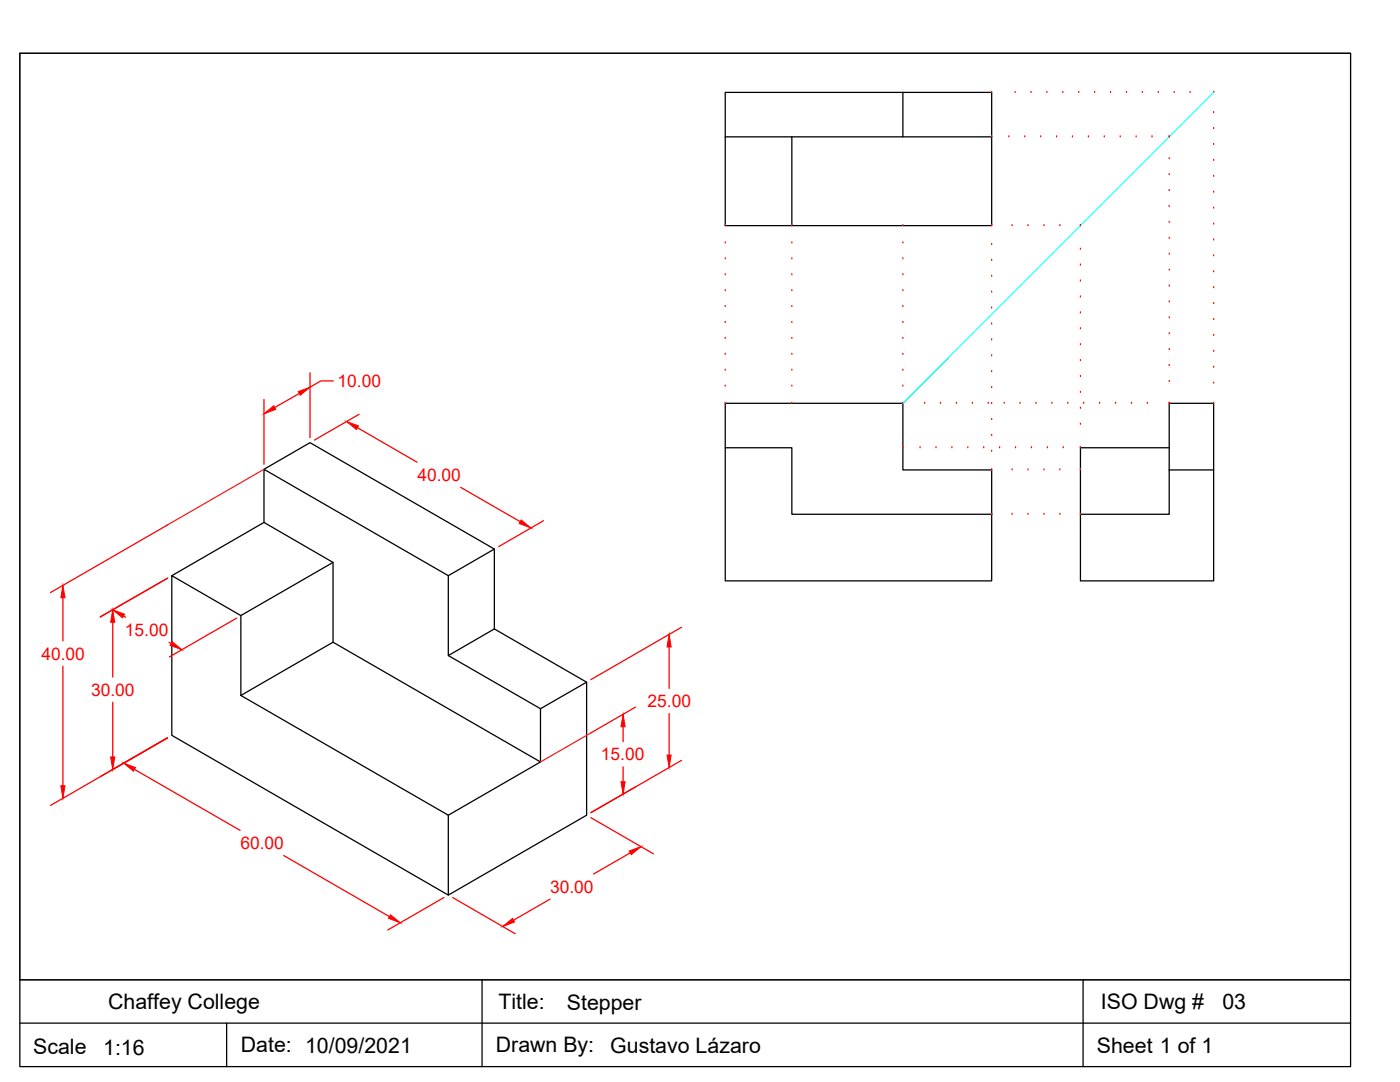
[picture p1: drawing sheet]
<svg xmlns="http://www.w3.org/2000/svg" width="279mm" height="216mm" viewBox="0 0 279 216" stroke-linecap="round" stroke-linejoin="round" font-family="sans-serif">
<!-- layer: Layer1 -->
<g fill="none" stroke="#000" stroke-width=".25">
<path d="M180.2 18.4h17.7v8.9M144.7 27.3h13.3v17.7h-13.3zM144.7 27.3v-8.9h35.5v8.9h-22.2M180.2 27.3h17.7v17.7h-39.9M52.7 93.6l9.2-5.3 36.8 21.3-9.2 5.3M144.7 89.3h13.3v13.3h39.9v13.3h-53.2zM144.7 89.3v-8.8h35.5v13.3h17.7v8.8M233.3 93.8v-13.3h8.9v13.3M233.3 89.3h-17.7v13.3M34.3 114.9l13.8 7.9v16l41.4 23.9v15.9l-55.2-31.9zM52.7 104.2l13.8 8v15.9l-18.4 10.7M52.7 104.2v-10.6l36.8 21.3"/>
<path d="M52.7 104.2l-18.4 10.7M66.5 112.2l-18.4 10.6M89.5 114.9v15.9l18.4 10.6M98.7 109.6v15.9l-9.2 5.3M215.6 102.6h17.7v-8.8h8.9v22.1h-26.6zM66.5 128.1l41.4 23.9M98.7 125.5l18.4 10.6M107.9 141.4l9.2-5.3v26.6l-27.6 15.9M107.9 141.4v10.6l-18.4 10.7"/>
</g>
<g fill="none" stroke="#f00" stroke-width=".25">
<path d="M52.7 79.7v12.9M59.7 78.5l-4.9 2.8M61.9 74.4v12.9M66.5 76h-2.5l-2.1 1.3M71.3 85.3l11.9 6.9M71.6 82.7l-8.9 5.1M91.9 97.2l11.9 6.9M12.6 119.3v8.6M33.4 115.4l-13.4 7.7M33.4 104.8l-23.3 13.4M108.5 103.9l-9 5.2M12.6 132.9v23.9"/>
<path d="M22.5 124.2v10.9M24.6 122.9l.4 .2M33.7 128.2l.4 .2M47.2 123.3l-13.4 7.8M133.5 129.1v8.3M136 125.2l-18.1 10.4M22.5 140.1v10.9M26.8 153.5l21.1 12.2M33.4 147.2l-13.4 7.8M33.4 147.2l-23.3 13.5M33.4 147.2l-11.2 6.5M124.4 145v3"/>
<path d="M124.4 153v3M126.8 141.1l-8.9 5.1M133.5 142.4v8.3M136 151.7l-18.1 10.5M56.6 170.7l21.1 12.2M88.6 179.1l-11.2 6.5M90.3 179.1l12.5 7.2M109.8 179.4l-7.3 4.2M117.9 163.2l12.5 7.2M125.8 170.2l-7.3 4.2"/>
</g>
<g fill="#f00" stroke="#f00" stroke-width=".2">
<path d="M69.2 84.1l2.3 .9-.4 .7z"/>
<path d="M104 103.8l2 1.5-2.4-.8z"/>
<path d="M22.5 121.7l.4 2.5h-.8z"/>
<path d="M22.1 151h.8l-.4 2.5z"/>
<path d="M12.6 116.8l.4 2.5h-.9z"/>
<path d="M12.1 156.8h.9l-.4 2.5z"/>
<path d="M24.7 152.3l2.4 .9-.5 .7z"/>
<path d="M77.9 182.5l2 1.6-2.4-.9z"/>
<path d="M22.5 121.7l2.3 .9-.4 .7z"/>
<path d="M34.4 128l1.9 1.6-2.4-.8z"/>
<path d="M100.3 184.9l2-1.6 .4 .7z"/>
<path d="M125.6 169.8l2.3-.9-1.9 1.6z"/>
<path d="M133.5 126.6l.4 2.5h-.8z"/>
<path d="M133.1 150.7h.8l-.4 2.5z"/>
<path d="M124.4 142.5l.4 2.5h-.9z"/>
<path d="M123.9 156h.9l-.4 2.5z"/>
<path d="M52.7 82.6l1.9-1.6 .4 .7z"/>
<path d="M59.5 78.1l2.4-.8-2 1.6z"/>
</g>
<path d="M52.7 93.6l-19.5 11.3M118 146.2l-10.1 5.8" fill="none" stroke="#ed1f24" stroke-width=".25"/>
<!-- layer: Relational Lines -->
<g fill="none" stroke="#f00" stroke-width=".25">
<path d="M197.9 18.4h.1M202.6 18.4h.1M205.8 18.4h.1M208.9 18.4h.1M212.1 18.4h.1M215.3 18.4h.1M218.5 18.4h.1M221.6 18.4h.1M224.8 18.4h.1M228 18.4h.1M231.2 18.4h.1M234.3 18.4h.1"/>
<path d="M237.5 18.4h.1M242.2 18.4h.1M197.9 27.3h.1M201.3 27.3h.1M204.5 27.3h.1M207.7 27.3h.1M210.9 27.3h.1M214 27.3h.1M217.2 27.3h.1M220.4 27.3h.1M223.6 27.3h.1M226.7 27.3h.1"/>
<path d="M229.9 27.3h.1M233.3 27.3h.1M233.3 31.7h.1M233.3 34.8h.1M233.3 38h.1M242.2 22.5h.1M242.2 25.7h.1M242.2 28.8h.1M242.2 32h.1M242.2 35.2h.1M242.2 38.4h.1M144.7 58h.1"/>
<path d="M144.7 54.8h.1M144.7 51.6h.1M144.7 48.5h.1M144.7 45h.1M158 58h.1M158 54.8h.1M158 51.6h.1M158 48.5h.1M158 45h.1M180.2 58h.1M180.2 54.8h.1M180.2 51.6h.1"/>
<path d="M180.2 48.5h.1M180.2 45h.1M197.9 58.3h.1M197.9 55.1h.1M197.9 51.9h.1M197.9 48.8h.1M197.9 45h.1M202 45h.1M205.2 45h.1M208.3 45h.1M211.5 45h.1M215.6 45h.1"/>
<path d="M215.6 49.7h.1M215.6 52.9h.1M215.6 56.1h.1M215.6 59.2h.1M233.3 41.2h.1M233.3 44.4h.1M233.3 47.5h.1M233.3 50.7h.1M233.3 53.9h.1M233.3 57.1h.1M242.2 41.5h.1M242.2 44.7h.1"/>
<path d="M242.2 47.9h.1M242.2 51.1h.1M242.2 54.2h.1M242.2 57.4h.1M144.7 77h.1M144.7 73.9h.1M144.7 70.7h.1M144.7 67.5h.1M144.7 64.3h.1M144.7 61.2h.1M158 77h.1M158 73.9h.1"/>
<path d="M158 70.7h.1M158 67.5h.1M158 64.3h.1M158 61.2h.1M180.2 77h.1M180.2 73.9h.1M180.2 70.7h.1M180.2 67.5h.1M180.2 64.3h.1M180.2 61.2h.1M197.9 77.3h.1M197.9 74.2h.1"/>
<path d="M197.9 71h.1M197.9 67.8h.1M197.9 64.6h.1M197.9 61.5h.1M215.6 62.4h.1M215.6 65.6h.1M215.6 68.8h.1M215.6 71.9h.1M215.6 75.1h.1M215.6 78.3h.1M233.3 60.2h.1M233.3 63.4h.1"/>
<path d="M233.3 66.6h.1M233.3 69.8h.1M233.3 72.9h.1M233.3 76.1h.1M242.2 60.6h.1M242.2 63.8h.1M242.2 66.9h.1M242.2 70.1h.1M242.2 73.3h.1M242.2 76.5h.1M144.7 80.5h.1M158 80.5h.1"/>
<path d="M180.2 80.5h.1M180.2 89.3h.1M183.6 89.3h.1M184.5 80.5h.1M186.8 89.3h.1M187.7 80.5h.1M190 89.3h.1M190.9 80.5h.1M193.1 89.3h.1M194.1 80.5h.1M196.3 89.3h.1M197.2 80.5h.1"/>
<path d="M197.9 93.8h.1M197.9 90h.1M197.9 86.9h.1M197.9 83.7h.1M197.9 80.5h.1M199.5 89.3h.1M200.4 80.5h.1M202 93.8h.1M202.7 89.3h.1M203.6 80.5h.1M205.2 93.8h.1M205.8 89.3h.1"/>
<path d="M206.8 80.5h.1M208.3 93.8h.1M209 89.3h.1M209.9 80.5h.1M211.5 93.8h.1M212.2 89.3h.1M213.1 80.5h.1M215.6 89.3h.1M215.6 93.8h.1M215.6 81.5h.1M215.6 84.6h.1M216.3 80.5h.1"/>
<path d="M219.5 80.5h.1M222.6 80.5h.1M225.8 80.5h.1M229 80.5h.1M233.3 80.5h.1M242.2 80.5h.1M197.9 102.6h.1M202 102.6h.1M205.2 102.6h.1M208.3 102.6h.1M211.5 102.6h.1M215.6 102.6h.1"/>
</g>
<!-- layer: Layer1 -->
<path d="M242.2 18.4l-62 62.1" fill="none" stroke="#0ff" stroke-width=".25"/>
<!-- layer: 0 -->
<path d="M4 10.6h265.5v202.2h-265.5zM4 195.5h265.5M96.2 195.5v17.3M216.2 195.5v17.3M4 204.2h265.5M45.2 204.2v8.6" fill="none" stroke="#000" stroke-width=".25"/>
<!-- layer: Layer1 -->
<path d="M4 10.6h265.5v184.9h-265.5z" fill="none" stroke="#000" stroke-width=".2"/>
<g font-size="4.3">
<text x="21.6" y="201.3">Chaffey College</text>
<text x="99.5" y="201.4">Title:</text>
<text x="113.1" y="201.5">Stepper</text>
<text x="219.7" y="201.3">ISO Dwg #</text>
<text x="243.9" y="201.3">03</text>
<text x="48.1" y="209.9">Date: 10/09/2021</text>
<text x="99" y="209.9">Drawn By:</text>
<text x="6.6" y="210.3">Scale</text>
<text x="20.6" y="210.4">1:16</text>
<text x="121.8" y="210">Gustavo Lázaro</text>
<text x="218.9" y="210">Sheet 1 of 1</text>
</g>
<g font-size="3.5" fill="#f00">
<text x="67.4" y="77.2">10.00</text>
<text x="83.3" y="95.9">40.00</text>
<text x="8.3" y="131.6">40.00</text>
<text x="24.9" y="126.9">15.00</text>
<text x="18.2" y="138.8">30.00</text>
<text x="129.2" y="141.1">25.00</text>
<text x="119.9" y="151.7">15.00</text>
<text x="48" y="169.4">60.00</text>
<text x="109.8" y="178.1">30.00</text>
</g>
</svg>
